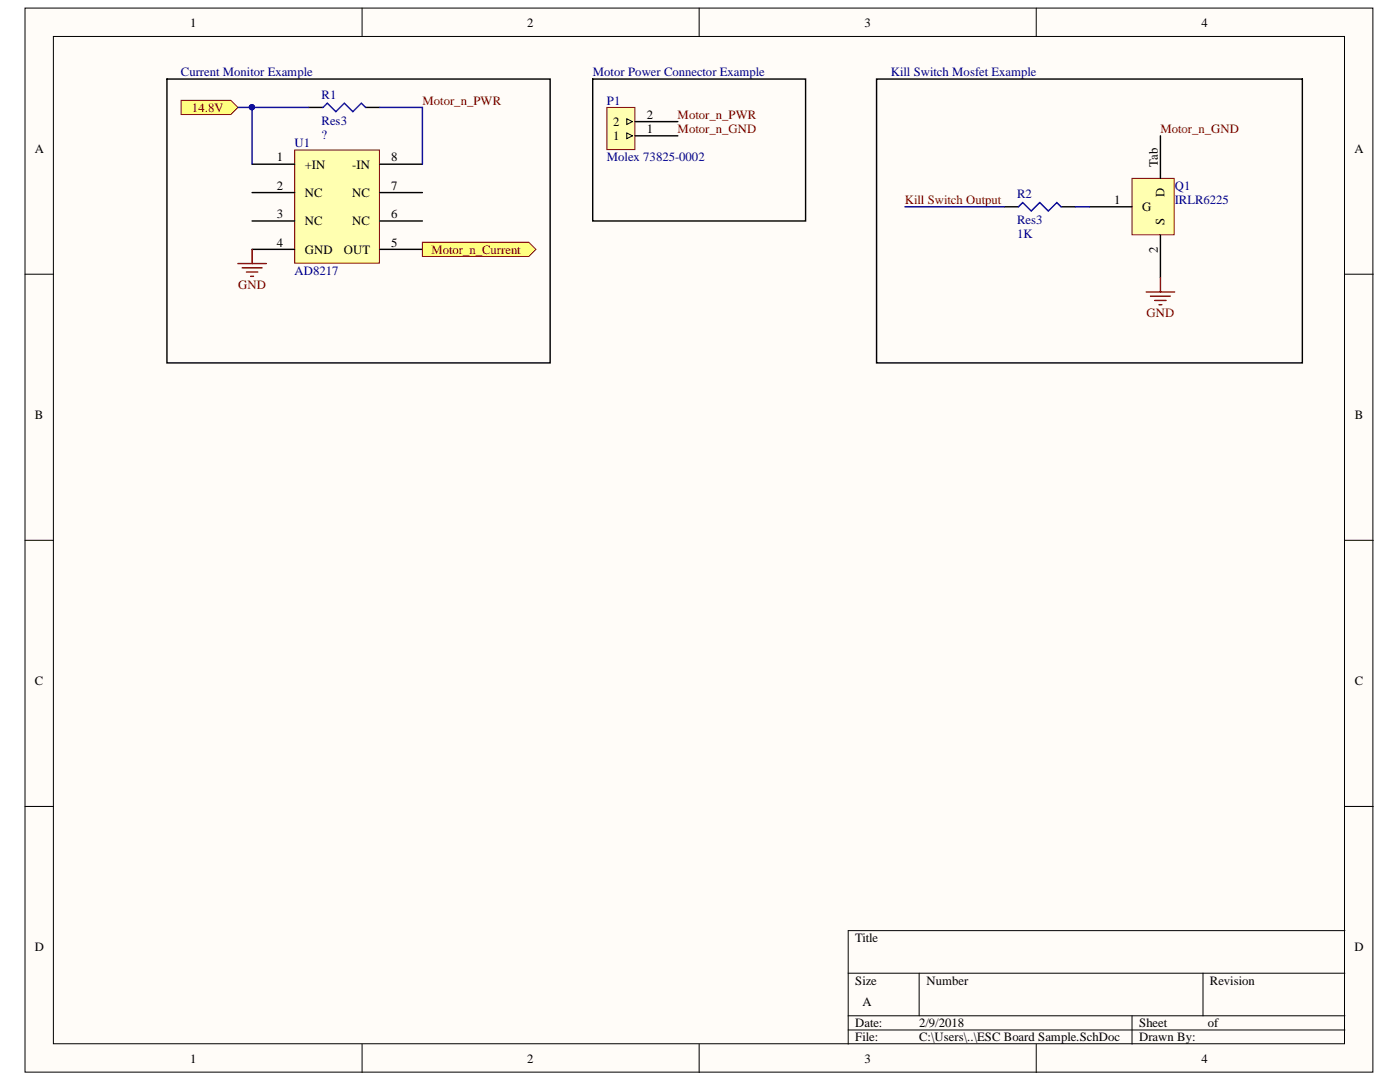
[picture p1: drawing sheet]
# Altium schematic sheet ESC Board Sample.SchDoc
size A

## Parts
P1  Molex 73825-0002  [Molex 76825-0002]
Q1  IRLR6225  [IRLR6225]
R1  Res3  [J1-0603]
R2  Res3  value 1K  [J1-0603]
U1  AD8217  [AD8217]

## Blocks framed on the sheet
Current Monitor Example: R1 U1
Motor Power Connector Example: P1
Kill Switch Mosfet Example: Q1 R2

## Ports
14.8V (in), Motor_n_Current (out)

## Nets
GND: Q1.2(S) U1.4(GND)
14.8V: R1.1 U1.1(+IN) ; port 14.8V
Kill Switch Output: R2.1
Motor_n_Current: U1.5(OUT) ; port Motor_n_Current
Motor_n_GND: P1.1 Q1.Tab(D)
Motor_n_PWR: P1.2 R1.2 U1.8(-IN)
NetQ1_1: Q1.1(G) R2.2

Not connected (* = marked no-connect by the designer): U1 2(NC) 3(NC) 6(NC) 7(NC)
